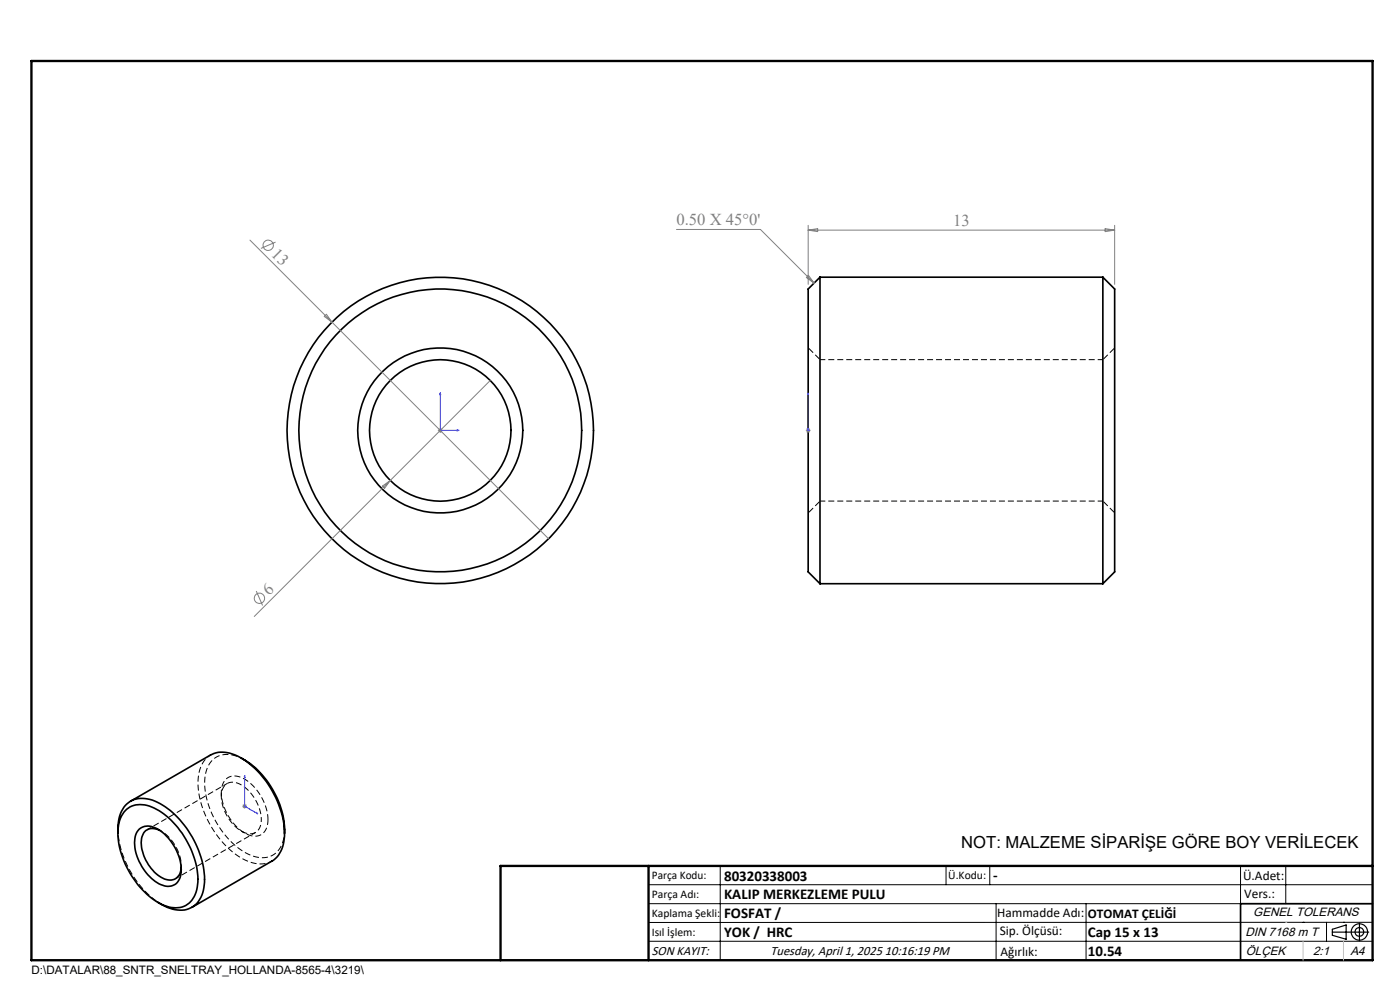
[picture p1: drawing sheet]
<svg xmlns="http://www.w3.org/2000/svg" width="297mm" height="210mm" viewBox="0 0 297 210" stroke-linecap="round" stroke-linejoin="round" font-family="sans-serif">
<g fill="none" stroke="#000" stroke-width=".35">
<path d="M174 58.8v65M174 58.8l-2.6 2.5v60l2.6 2.5M174 58.8h60M234 58.8v65M234 58.8l2.5 2.5v60l-2.5 2.5M174 123.8h60M25 176.7a7.3 7.3 0 0 1 2.2-6.4 6.1 6.1 0 0 1 6.7 .2 20 20 0 0 1 9.5 16.6 5.8 5.8 0 0 1-3.8 5.8 7.8 7.8 0 0 1-6.1-1.5M26.6 172a5.3 5.3 0 0 1 6.6-.3 18.5 18.5 0 0 1 8.8 15.4 5.3 5.3 0 0 1-3.8 5.4 9 9 0 0 1-7.5-3.3 18.1 18.1 0 0 1-5.6-13.6 6 6 0 0 1 1.5-3.6zM27.7 170l17-9.8a6.7 6.7 0 0 1 6.7 .8 20.3 20.3 0 0 1 9 15.7M29.5 175.9a3.3 3.3 0 0 1 4.2 .1 10.4 10.4 0 0 1 4.6 9.8 2.79 2.79 0 0 1-4.2 1.8 10.5 10.5 0 0 1-5.5-9.7l.3-1.2zM33.9 176.1a2.55 2.55 0 0 0-2.9 0 2.55 2.55 0 0 0-1 2.6 8.9 8.9 0 0 0 5.3 7.9 2.39 2.39 0 0 0 3.1-2.6M51.2 160.8a18.6 18.6 0 0 1 9.2 15.9"/>
<path d="M60.4 176.7a6.4 6.4 0 0 1-2.7 6l-17 9.8M291.2 191.7h-28v12"/>
<circle cx="93.4" cy="91.3" r="30"/>
<circle cx="93.4" cy="91.3" r="15"/>
<circle cx="93.4" cy="91.3" r="32.5"/>
<circle cx="93.4" cy="91.3" r="17.5"/>
</g>
<path d="M174 76.3l-2.5-2.5M236.5 73.8l-2.5 2.5M171.5 108.8l2.5-2.5M234 106.3l2.5 2.5" fill="none" stroke="#000" stroke-width=".21" stroke-dasharray="1.3 .6" stroke-dashoffset="-.2" stroke-linecap="butt"/>
<path d="M234 76.3h-60M174 106.3h60" fill="none" stroke="#000" stroke-width=".21" stroke-dasharray="1.3 .6" stroke-dashoffset=".2" stroke-linecap="butt"/>
<path d="M34.2 191.8a20.3 20.3 0 0 1-9.2-15.9M38.5 184a9.2 9.2 0 0 0-4.6-7.9" fill="none" stroke="#000" stroke-width=".21" stroke-dasharray="1.3 .6" stroke-dashoffset=".6" stroke-linecap="butt"/>
<path d="M34.2 176.3l-.7-.4M44.7 160.1a6.4 6.4 0 0 0-2.7 6 20 20 0 0 0 10 16.3 6 6 0 0 0 5.7 .3M47 168.1v.8M48.2 166.2l-17 9.8M51.2 176.3l.7 .4M37.2 186.4l17-9.8M38.5 184.5v-.9" fill="none" stroke="#000" stroke-width=".21" stroke-dasharray="1.3 .6" stroke-dashoffset=".4" stroke-linecap="butt"/>
<path d="M55.4 173.8a2.5 2.5 0 0 1-3.1 3 8.7 8.7 0 0 1-5.2-9 2.4 2.4 0 0 1 3.7-1.5 9.2 9.2 0 0 1 4.6 7.5" fill="none" stroke="#000" stroke-width=".21" stroke-dasharray="1.3 .6" stroke-dashoffset=".7" stroke-linecap="butt"/>
<path d="M56.9 173.8a10.5 10.5 0 0 0-6-9 2.82 2.82 0 0 0-3.9 2.9 10.5 10.5 0 0 0 5.9 9.5 2.82 2.82 0 0 0 3.9-2.9l.1-.5M60.4 175.9a5.6 5.6 0 0 1-3.4 5.9 7.9 7.9 0 0 1-6.9-2.3 18.4 18.4 0 0 1-6.6-14.6 4.9 4.9 0 0 1 4.2-4.8 7.3 7.3 0 0 1 4.2 1.1" fill="none" stroke="#000" stroke-width=".21" stroke-dasharray="1.3 .6" stroke-dashoffset=".1" stroke-linecap="butt"/>
<g fill="none" stroke="#808080" stroke-width=".21">
<path d="M53 50.9l17.4 17.4M58.5 51.4l-3.1 1.3M143.5 48.7h17.8l11.4 11.4M171.1 58.9l.4-.5 1.2 1.7zM171.4 47.8v12.5M171.4 48.8h65.1M171.4 48.8l2.1-.3v.6zM234.5 48.5l2 .3-2 .3zM236.5 47.8v12.5M68.8 67.1l.5-.4 1.1 1.6zM70.4 68.3l46 46M92.9 91.3h1"/>
<path d="M93.1 90.9l.7 .8M93.4 90.8v1M93.8 90.9l-.7 .8M104 80.7l-21.2 21.2M171 91.3h.9M171.1 90.9l.7 .8M171.4 90.8v1M171.8 90.9l-.7 .8M81.1 103.1l1.7-1.2-1.2 1.7zM82.8 101.9l-28.9 28.9M54.4 125.4l1.3 3M51.4 171h1"/>
<path d="M51.5 170.7l.7 .7M51.9 170.5v1M52.2 170.7l-.7 .7"/>
<circle cx="56.9" cy="52" r="1.09"/>
<circle cx="55" cy="126.9" r="1.08"/>
</g>
<g fill="none" stroke="#000" stroke-width=".25">
<path d="M282.6 197.7h7.8M282.6 197.1l3-.9v3l-3-.8zM288.4 195.8v3.8M106.2 203.7h185"/>
<circle cx="288.4" cy="197.7" r="1.74"/>
<circle cx="288.4" cy="197.7" r=".93"/>
</g>
<path d="M93.4 83.3l.1 .4h-.2zM93.4 83.3v8h4M97 91.2l.4 .1-.4 .1zM171.4 91.2v.2zM171.4 83.3v.4v-.4M171.4 91.3h.1M171.4 83.3v8M51.9 164.5l.1 .3h-.2zM51.9 164.5v6.5l2.8 1.6M54.4 172.4l.3 .2h-.3z" fill="none" stroke="#00f" stroke-width=".21"/>
<g fill="none" stroke="#000" stroke-width=".21">
<path d="M137.6 187.7h153.6M137.6 191.7h153.6M137.6 199.7h153.6M152.8 183.7v20M200.7 183.7v4M210 183.7v4M211.3 191.7v12M230.4 191.7v12M263.2 183.7v20M272.8 183.7v8M276.4 195.6h.1M281.4 195.6v4.1"/>
<path d="M285 195.6h.1M291.2 195.6l-153.6 .1"/>
</g>
<path d="M6.7 12.9h284.5v190.8h-284.5zM137.6 183.7v20M291.2 183.7h-185v20" fill="none" stroke="#000" stroke-width=".5"/>
<path d="M276.4 199.7v4M285 199.7v4" fill="none" stroke="#c0c0c0" stroke-width=".21"/>
<path d="M272.8 195.6h.1" fill="none" stroke="#c0c0c0" stroke-width=".25"/>
<g fill="#00f">
<path d="M97 91.2l.4 .1-.4 .1zM93.4 83.3l.1 .4h-.2z"/>
<path d="M54.4 172.4l.3 .2h-.3zM51.9 164.5l.1 .3h-.2z"/>
<path d="M171.4 91.2v.2zM171.4 83.3v.4z"/>
</g>
<g font-size="3.5" fill="#808080">
<text x="143.5" y="47.8">0.50 X 45°0'</text>
<text x="202.2" y="48">13</text>
<text x="57.4" y="54.1" transform="rotate(45 57.4 54.1)">13</text>
<text x="57.1" y="126.4" transform="rotate(-45 57.1 126.4)">6</text>
</g>
<text font-size="3.5" x="203.9" y="179.9">NOT: MALZEME SİPARİŞE GÖRE BOY VERİLECEK</text>
<g font-size="3.2">
<text x="153.6" y="190.8">KALIP MERKEZLEME PULU</text>
<text x="153.6" y="186.8">80320338003</text>
<text x="210.7" y="186.6">-</text>
<text x="153.6" y="194.8">FOSFAT /</text>
<text x="153.6" y="198.8">YOK / HRC</text>
<text x="230.8" y="198.7">Cap 15 x 13</text>
<text x="230.8" y="202.8">10.54</text>
</g>
<g font-size="2.8">
<text x="263.7" y="186.7">Ü.Adet:</text>
<text x="263.9" y="190.5">Vers.:</text>
<text x="211.5" y="194.5">Hammadde Adı:</text>
<text x="230.8" y="194.7">OTOMAT ÇELİĞİ</text>
<text x="138.3" y="202.6">SON KAYIT:</text>
<text x="163.5" y="202.6">Tuesday, April 1, 2025 10:16:19 PM</text>
<text x="212.1" y="198.4">Sip. Ölçüsü:</text>
<text x="212.2" y="202.7">Ağırlık:</text>
</g>
<g font-size="2.6">
<text x="265.9" y="194.4">GENEL TOLERANS</text>
<text x="264.2" y="198.5">DIN 7168 m T</text>
<text x="264.3" y="202.6">ÖLÇEK</text>
<text x="278.5" y="202.6">2:1</text>
<text x="286.5" y="202.6">A4</text>
</g>
<g font-size="2.5">
<text x="138.3" y="186.4">Parça Kodu:</text>
<text x="138.3" y="190.5">Parça Adı:</text>
<text x="201.2" y="186.5">Ü.Kodu:</text>
<text x="138.3" y="194.5">Kaplama Şekli:</text>
<text x="138.3" y="198.6">Isıl İşlem:</text>
<text x="6.7" y="206.7">D:\DATALAR\88_SNTR_SNELTRAY_HOLLANDA-8565-4\3219\</text>
</g>
</svg>
